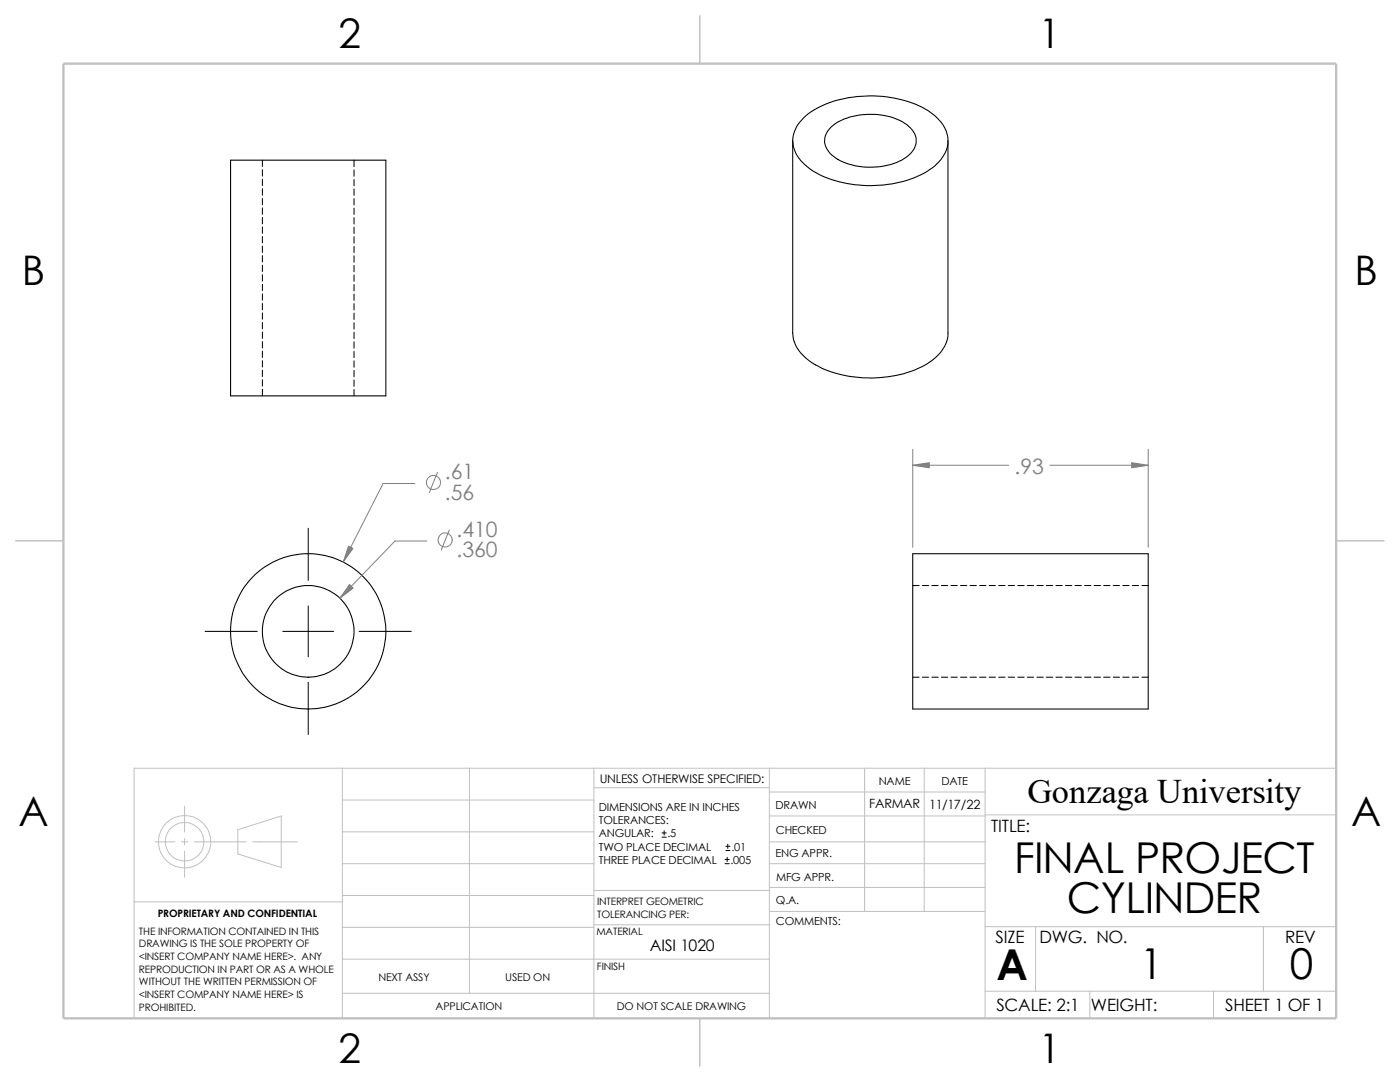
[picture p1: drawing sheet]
<svg xmlns="http://www.w3.org/2000/svg" width="279mm" height="216mm" viewBox="0 0 279 216" stroke-linecap="round" stroke-linejoin="round" font-family="sans-serif">
<g fill="none" stroke="#c0c0c0" stroke-width=".2">
<path d="M68.3 153.3v49.9M68.3 159.6h50.2M93.7 153.3v44.9M118.5 153.3v49.9M118.5 157.2h35M153.5 153.3v49.9M153.5 158h43.1M172.6 153.3v28.6M184.4 153.3v28.6M196.6 153.3v49.9M266.7 153.3h-239.9v49.9M26.8 180h41.5"/>
<path d="M30.9 168h4M36.2 168h1.3M36.8 160.9v5.1M36.8 167.3v1.3M36.8 169.8v5.2M38.7 168h10.4M47.5 165.6l8.6-2.8v10.3l-8.6-2.7zM50.4 168h8.9M68.3 178.7h50.2M68.3 172.3h50.2M68.3 166h50.2M118.5 177.7h35.1"/>
<path d="M153.5 168h43.1M153.5 162.8h43.1M153.5 172.3h43.1M153.5 177.1h43.1M196.6 162.6h70.1M68.3 198.2h85.2M68.3 191.4h85.2M68.3 185h50.2M118.5 184.5h35.1M153.6 181.9h43M196.6 197.8h70.1M196.6 184.9h70.1"/>
<path d="M206.7 184.9v12.9M217.5 197.8v5.4M242.2 197.8v5.4M252.1 184.9v12.9"/>
<circle cx="36.8" cy="168" r="5.2"/>
<circle cx="36.8" cy="167.9" r="3.8"/>
</g>
<path d="M139.7 3.1v9.6M3.1 107.9h9.6M266.7 107.9h9.5M139.7 203.2v9.5" fill="none" stroke="#c0c0c0" stroke-width=".21"/>
<path d="M12.7 12.7h254v190.5h-254z" fill="none" stroke="#c0c0c0" stroke-width=".47"/>
<g fill="none" stroke="#000" stroke-width=".21">
<path d="M46 32h31v47h-31zM158.2 28.1v38.4a7.6 7.6 0 0 0 4 6 24.3 24.3 0 0 0 18.8 1.8 12.4 12.4 0 0 0 7.6-5.3l.6-1.9v-39M160.4 23.5a19.2 19.2 0 0 1 12.3-4.3 21.6 21.6 0 0 1 13.1 3.3 6.8 6.8 0 0 1 3.3 6.7 9.1 9.1 0 0 1-5.3 5.7 24.1 24.1 0 0 1-21.6-.8 7.3 7.3 0 0 1-4-6.6 7 7 0 0 1 2.2-4zM165.9 25.4a12.2 12.2 0 0 1 9.2-2.5 10.3 10.3 0 0 1 6.9 3 3.5 3.5 0 0 1-.8 5.2 13 13 0 0 1-9.5 2.1 9 9 0 0 1-6.5-3.2 3.4 3.4 0 0 1 .7-4.6zM182.2 110.5h47v31h-47z"/>
<circle cx="61.5" cy="126" r="15.5"/>
<circle cx="61.5" cy="126" r="9.1"/>
</g>
<g fill="none" stroke="#000" stroke-width=".2">
<path d="M52.4 32v1.2M52.4 33.9v1.2M52.4 35.8v1.2M52.4 37.7v1.2M52.4 39.6v1.3M70.7 32v1.3M70.7 33.9v1.3M70.7 35.8v1.3M70.7 37.7v1.3M70.7 39.6v1.3M52.4 41.5v1.3M52.4 43.4v1.3"/>
<path d="M52.4 45.3v1.3M52.4 47.2v1.3M52.4 49.1v1.3M52.4 51v1.3M52.4 52.9v1.3M52.4 54.8v1.3M52.4 56.7v1.3M52.4 58.6v1.3M70.7 41.5v1.3M70.7 43.4v1.3M70.7 45.3v1.3M70.7 47.2v1.3"/>
<path d="M70.7 49.1v1.3M70.7 51.1v1.2M70.7 53v1.2M70.7 54.9v1.2M70.7 56.8v1.2M70.7 58.7v1.2M52.4 60.5v1.3M52.4 62.4v1.3M52.4 64.3v1.3M52.4 66.3v1.2M52.4 68.2v1.2M52.4 70.1v1.2"/>
<path d="M52.4 72v1.2M52.4 73.9v1.2M52.4 75.8v1.2M52.4 77.7v1.3M70.7 60.6v1.2M70.7 62.5v1.3M70.7 64.4v1.3M70.7 66.3v1.3M70.7 68.2v1.3M70.7 70.1v1.3M70.7 72v1.3M70.7 73.9v1.3"/>
<path d="M70.7 75.8v1.3M70.7 77.7v1.3M61.5 105.4v10.4M182.2 116.8h1.2M184.1 116.8h1.2M186 116.8h1.2M187.9 116.8h1.2M189.8 116.8h1.3M191.7 116.8h1.3M193.6 116.8h1.3M195.5 116.8h1.3M197.4 116.8h1.3"/>
<path d="M199.3 116.8h1.3M201.2 116.8h1.3M203.1 116.8h1.3M205 116.8h1.3M206.9 116.8h1.3M208.8 116.8h1.3M210.7 116.8h1.3M212.6 116.8h1.3M214.5 116.8h1.3M216.5 116.8h1.2M218.4 116.8h1.2M220.3 116.8h1.2"/>
<path d="M222.2 116.8h1.2M224.1 116.8h1.2M226 116.8h1.2M227.9 116.8h1.3M40.9 126h10.5M56.4 126h10.2M61.5 120.9v10.2M61.5 136.1v10.5M71.7 126h10.4M182.2 135.1h1.2M184.1 135.1h1.2M186 135.1h1.2"/>
<path d="M187.9 135.1h1.2M189.8 135.1h1.3M191.7 135.1h1.3M193.6 135.1h1.3M195.5 135.1h1.3M197.4 135.1h1.3M199.3 135.1h1.3M201.2 135.1h1.3M203.1 135.1h1.3M205 135.1h1.3M206.9 135.1h1.3M208.8 135.1h1.3"/>
<path d="M210.7 135.1h1.3M212.6 135.1h1.3M214.5 135.1h1.3M216.5 135.1h1.2M218.4 135.1h1.2M220.3 135.1h1.2M222.2 135.1h1.2M224.1 135.1h1.2M226 135.1h1.2M227.9 135.1h1.3M132.1 167h.9M132.1 166.2h.9"/>
<path d="M132.5 165.8v.8M144.7 172.3h.8M144.7 171.5h.8M144.9 169.7h.8M144.9 168.9h.8M145.1 171.1v.8M145.2 168.4v.9"/>
</g>
<g fill="none" stroke="#808080" stroke-width=".2">
<path d="M82.8 96.5h-6.3l-8 15.6M87.3 94.3l-1.6 4M182.2 89.7v19.5M182.2 92.8h19.1M209.5 92.8h19.7M229.2 89.7v19.5M85.2 107.9h-6.4l-11 11.5M89.7 105.7l-1.6 4.1"/>
<circle cx="86.5" cy="96.3" r="1.41"/>
<circle cx="88.8" cy="107.7" r="1.41"/>
</g>
<g fill="#808080" stroke="#808080" stroke-width=".2">
<path d="M69.8 116.6l.7 .7-2.7 2.1z"/>
<path d="M69.6 109l.8 .4-1.9 2.7z"/>
<path d="M225.8 92.3l3.4 .5-3.4 .5z"/>
<path d="M182.2 92.8l3.3-.5v1z"/>
</g>
<g font-size="8.5">
<text x="202.4" y="174.1">FINAL PROJECT</text>
<text x="212.9" y="182.2">CYLINDER</text>
<text x="198.8" y="195.5">A</text>
<text x="227.5" y="195.3">1</text>
<text x="257.4" y="195.3">0</text>
</g>
<g font-size="8.1">
<text x="67.6" y="9.7">2</text>
<text x="207.3" y="9.7">1</text>
<text x="4.4" y="56.9">B</text>
<text x="270.3" y="56.9">B</text>
<text x="3.7" y="164.9">A</text>
<text x="269.7" y="164.9">A</text>
<text x="67.6" y="212.1">2</text>
<text x="207.3" y="212.1">1</text>
</g>
<text font-size="6.9" x="205.1" y="160.1">Gonzaga University</text>
<g font-size="4.2" fill="#808080">
<text x="88.8" y="95.6">.61</text>
<text x="202.5" y="94.5">.93</text>
<text x="88.8" y="99.7">.56</text>
<text x="91.1" y="107.1">.410</text>
<text x="91.1" y="111.2">.360</text>
</g>
<g font-size="3.4">
<text x="197.8" y="166">TITLE:</text>
<text x="198.7" y="188.1">SIZE</text>
<text x="207.5" y="188.1">DWG. NO.</text>
<text x="256.5" y="188.2">REV</text>
<text x="198.8" y="201.7">SCALE: 2:1</text>
<text x="217.7" y="201.8">WEIGHT:</text>
<text x="244.5" y="201.7">SHEET 1 OF 1</text>
</g>
<text font-size="3.2" x="129.7" y="189.8">AISI 1020</text>
<g font-size="2.5">
<text x="173.4" y="161.3">FARMAR</text>
<text x="185.5" y="161.4">11/17/22</text>
</g>
<text font-size="2.4" x="119.7" y="156.2">UNLESS OTHERWISE SPECIFIED:</text>
<g font-size="2.2">
<text x="119.5" y="161.8">DIMENSIONS ARE IN INCHES</text>
<text x="154.8" y="161.5">DRAWN</text>
<text x="175.4" y="156.7">NAME</text>
<text x="187.9" y="156.7">DATE</text>
<text x="119.5" y="164.4">TOLERANCES:</text>
<text x="119.5" y="167.1">ANGULAR:</text>
<text x="133.2" y="167.1">.5</text>
<text x="154.8" y="166.3">CHECKED</text>
<text x="119.5" y="172.4">THREE PLACE DECIMAL</text>
<text x="119.5" y="169.8">TWO PLACE DECIMAL</text>
<text x="145.8" y="172.4">.005</text>
<text x="146" y="169.8">.01</text>
<text x="154.8" y="171">ENG APPR.</text>
<text x="154.9" y="175.7">MFG APPR.</text>
<text x="154.9" y="184.7">COMMENTS:</text>
<text x="154.9" y="180.5">Q.A.</text>
</g>
<g font-size="2.1">
<text x="75.5" y="195.7">NEXT ASSY</text>
<text x="100.8" y="195.7">USED ON</text>
<text x="86.9" y="201.5">APPLICATION</text>
<text x="123.1" y="201.6">DO NOT SCALE DRAWING</text>
</g>
<g font-size="2">
<text x="31.5" y="183">PROPRIETARY AND CONFIDENTIAL</text>
<text x="119.2" y="180.6">INTERPRET GEOMETRIC</text>
<text x="119.2" y="183.1">TOLERANCING PER:</text>
<text x="27.7" y="186.5">THE INFORMATION CONTAINED IN THIS</text>
<text x="27.7" y="189.1">DRAWING IS THE SOLE PROPERTY OF</text>
<text x="27.7" y="191.6">&lt;INSERT COMPANY NAME HERE&gt;. ANY</text>
<text x="119" y="186.6">MATERIAL</text>
<text x="27.7" y="194.1">REPRODUCTION IN PART OR AS A WHOLE</text>
<text x="27.7" y="196.6">WITHOUT THE WRITTEN PERMISSION OF</text>
<text x="119.1" y="193.5">FINISH</text>
<text x="27.7" y="201.7">PROHIBITED.</text>
<text x="27.7" y="199.1">&lt;INSERT COMPANY NAME HERE&gt; IS</text>
</g>
</svg>
